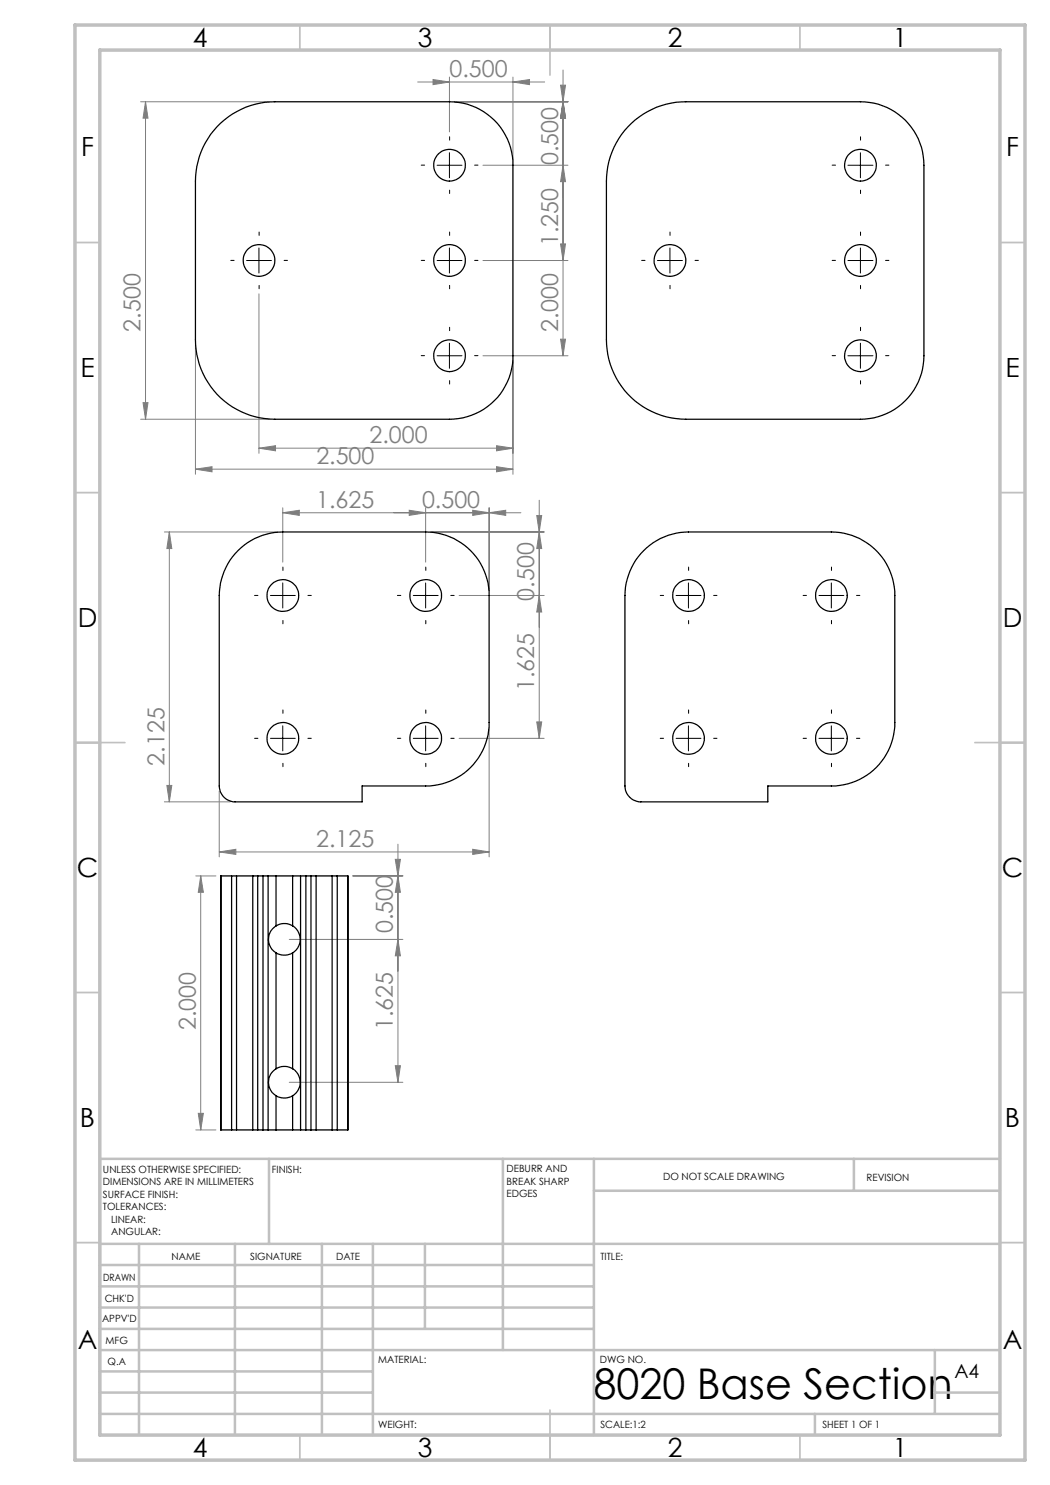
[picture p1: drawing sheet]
<svg xmlns="http://www.w3.org/2000/svg" width="210mm" height="297mm" viewBox="0 0 210 297" stroke-linecap="round" stroke-linejoin="round" font-family="sans-serif">
<g fill="none" stroke="#808080" stroke-width=".2">
<path d="M83.5 16.4h25.4M86.6 15.9l3.3 .5-3.3 .5zM89.9 15.4v11M102.6 16.4l3.3-.5v1zM102.6 15.4v16.7M112.1 17h1l-.5 3.4zM112.6 14v57.2M28.1 20.4h25.9M29.1 20.4v63.5M29.1 20.4l.5 3.2h-1zM90.9 20.4h22.7M96.6 33.1h17"/>
<path d="M112.6 33.1l.5 3.2h-1zM112.6 20.4l.5 3.2h-1zM51.8 58.8v31.9M96.6 52.1h17M112.1 48.8h1l-.5 3.3zM39.1 69v25.9M96.6 71.2h17M102.6 72.1v22.8M112.1 67.8h1l-.5 3.4zM28.1 83.9h25.9M28.6 80.5h1l-.5 3.4zM39.1 93.8l3.3-.5v1.1z"/>
<path d="M39.1 93.8h63.5M51.8 89.6l3.3-.5v1.1zM51.8 89.6h50.8M99.3 89.1l3.3 .5-3.3 .6zM99.3 93.3l3.3 .5-3.3 .6zM32.9 106.4h22.7M33.9 106.4v54M33.9 106.4l.5 3.3h-1zM56.6 102.5l3.3-.4v1zM56.6 102.5h47.6M56.6 101.6v10.8M81.8 102.1l3.3 .4-3.3 .6z"/>
<path d="M85.1 101.6v10.8M86.1 106.4h22.7M91.8 119.1h17M94.5 102.1l3.3 .4-3.3 .6zM97.8 102.5l3.3-.4v1zM97.8 101.6v16.5M107.4 103.1h.9l-.5 3.3zM107.8 100v47.7M107.8 119.1l.5 3.3h-.9zM107.8 106.4l.5 3.3h-.9zM33.4 157.1h1l-.5 3.3zM43.9 158.2v13.2"/>
<path d="M91.8 147.7h17M97.8 145.5v25.9M107.4 144.4h.9l-.5 3.3zM32.9 160.4h13.1M39.2 175.2h4M40.1 175.2l.6 3.3h-1zM40.1 175.2v50.8M43.9 170.4l3.3-.5v1zM43.9 170.4h53.9M70.6 175.2h10M79.1 171.9h1l-.5 3.3zM79.6 175.2l.5 3.3h-1z"/>
<path d="M79.6 168.8v47.7M94.5 169.9l3.3 .5-3.3 .5zM57.9 187.9h22.7M79.6 187.9l.5 3.3h-1zM57.9 216.5h22.7M79.1 213.1h1l-.5 3.4zM39.2 226h4M39.7 222.7h1l-.6 3.3z"/>
</g>
<g fill="none" stroke="#000" stroke-width=".2" stroke-dasharray="15.2 1.3 1.3 1.3">
<path d="M84.9 33h-.7M89.9 28v-.6M89.9 38v.7M94.9 33h.7M167.1 33h-.7M172.1 28v-.6M172.1 38v.7M177.1 33h.7M46.8 52.1h-.7M51.8 47.1v-.7M51.8 57.1v.7M56.8 52.1h.7"/>
<path d="M84.9 52.1h-.7M89.9 47.1v-.7M89.9 57.1v.7M94.9 52.1h.7M129 52.1h-.7M134 47.1v-.7M134 57.1v.7M139 52.1h.7M167.1 52.1h-.7M172.1 47.1v-.7M172.1 57.1v.7M177.1 52.1h.7"/>
<path d="M84.9 71.1h-.7M89.9 66.1v-.6M89.9 76.1v.7M94.9 71.1h.7M167.1 71.1h-.7M172.1 66.1v-.6M172.1 76.1v.7M177.1 71.1h.7M51.6 119.1h-.7M56.6 114.1v-.7M61.6 119.1h.7M80.2 119.1h-.7"/>
<path d="M85.2 114.1v-.7M90.2 119.1h.6M132.7 119.1h-.7M137.7 114.1v-.7M142.7 119.1h.7M161.3 119.1h-.7M166.3 114.1v-.7M171.3 119.1h.7M56.6 124.1v.7M85.2 124.1v.7M137.7 124.1v.7M166.3 124.1v.7"/>
<path d="M51.6 147.7h-.7M56.6 142.7v-.7M56.6 152.7v.6M61.6 147.7h.7M80.2 147.7h-.7M85.2 142.7v-.7M85.2 152.7v.6M90.2 147.7h.6M132.7 147.7h-.7M137.7 142.7v-.7M137.7 152.7v.6M142.7 147.7h.7"/>
<path d="M161.3 147.7h-.7M166.3 142.7v-.7M166.3 152.7v.6M171.3 147.7h.7"/>
</g>
<g fill="none" stroke="#000" stroke-width=".2">
<path d="M87.4 33.1h5M89.9 30.5v5.1M169.6 33.1h5M172.1 30.5v5.1M49.3 52.1h5M51.8 49.6v5M87.4 52.1h5M89.9 49.6v5M131.5 52.1h5M134 49.6v5M169.6 52.1h5M172.1 49.6v5"/>
<path d="M87.4 71.2h5M89.9 68.6v5.1M169.6 71.2h5M172.1 68.6v5.1M54.1 119.1h5M56.6 116.6v5M82.7 119.1h4.9M85.1 116.6v5M135.2 119.1h5M137.7 116.6v5M163.8 119.1h5M166.3 116.6v5"/>
<path d="M54.1 147.7h5M56.6 145.2v5M82.7 147.7h4.9M85.1 145.2v5M135.2 147.7h5M137.7 145.2v5M163.8 147.7h5M166.3 145.2v5"/>
</g>
<g fill="none" stroke="#c0c0c0" stroke-width=".35">
<path d="M60 5v5M110 5v10M160 5v5M15 48.5h5M200 48.5h5M15 98.5h5M200 98.5h5M15 148.5h10M195 148.5h10M15 198.5h5M200 198.5h5M15 248.5h5"/>
<path d="M200 248.5h5M60 287v5M110 282v10M160 287v5"/>
</g>
<g fill="none" stroke="#c0c0c0" stroke-width=".5">
<path d="M53.8 231.8v17M100.6 231.8v38.2M118.8 231.8v55.2M118.8 238.2h81.2M170.8 231.8v6.4M200 231.8h-180v55.2M20 248.8h180M20 257.3h98.8M20 253h98.8M27.8 248.8v38.2M47 248.8v38.2M64.4 248.8v38.2"/>
<path d="M74.6 248.8v38.2M85 248.8v17M20 265.8h98.8M20 261.5h98.8M20 278.5h54.6M20 274.3h54.6M20 270h180M187 278.5h13M187 270v12.8M20 282.8h180M163 282.8v4.2"/>
</g>
<path d="M15 5h190v287h-190zM20 10h180v277h-180z" fill="none" stroke="#c0c0c0" stroke-width=".7"/>
<g fill="#808080">
<path d="M102.6 16.4l3.3-.5v1zM86.6 15.9l3.3 .5-3.3 .5zM99.3 89.1l3.3 .5-3.3 .6zM51.8 89.6l3.3-.5v1.1zM99.3 93.3l3.3 .5-3.3 .6zM39.1 93.8l3.3-.5v1.1zM97.8 102.5l3.3-.4v1zM81.8 102.1l3.3 .4-3.3 .6zM94.5 102.1l3.3 .4-3.3 .6zM56.6 102.5l3.3-.4v1z"/>
<path d="M43.9 170.4l3.3-.5v1zM94.5 169.9l3.3 .5-3.3 .5z"/>
<path d="M112.1 17h1l-.5 3.4zM112.6 33.1l.5 3.2h-1zM112.6 20.4l.5 3.2h-1zM112.1 48.8h1l-.5 3.3zM112.6 20.4l.5 3.2h-1zM112.1 67.8h1l-.5 3.4zM29.1 20.4l.5 3.2h-1zM28.6 80.5h1l-.5 3.4zM107.4 103.1h.9l-.5 3.3zM107.8 119.1l.5 3.3h-.9zM107.8 106.4l.5 3.3h-.9zM107.4 144.4h.9l-.5 3.3zM33.9 106.4l.5 3.3h-1zM33.4 157.1h1l-.5 3.3zM79.1 171.9h1l-.5 3.3zM79.6 187.9l.5 3.3h-1zM79.6 175.2l.5 3.3h-1zM79.1 213.1h1l-.5 3.4zM40.1 175.2l.6 3.3h-1zM39.7 222.7h1l-.6 3.3z"/>
</g>
<g fill="none" stroke="#000" stroke-width=".25">
<path d="M43.4 25.4a16 16 0 0 1 11.6-5h34.9a12.6 12.6 0 0 1 12.7 12.7v38.1a12.7 12.7 0 0 1-12.7 12.7h-34.9a15.9 15.9 0 0 1-15.9-15.9v-31.8a16 16 0 0 1 4.3-10.8zM125.6 25.4a16 16 0 0 1 11.6-5h34.9a12.6 12.6 0 0 1 12.7 12.7v38.1a12.7 12.7 0 0 1-12.7 12.7h-34.9a15.9 15.9 0 0 1-15.9-15.9v-31.8a16 16 0 0 1 4.3-10.8zM47.6 110.1a12.9 12.9 0 0 1 9-3.7h28.5a12.7 12.7 0 0 1 12.7 12.7v25.4a12.6 12.6 0 0 1-12.7 12.7h-12.7v3.2h-25.4a3.2 3.2 0 0 1-3.1-3.2v-38.1a12.9 12.9 0 0 1 3.7-9zM128.7 110.1a12.9 12.9 0 0 1 9-3.7h28.6a12.7 12.7 0 0 1 12.7 12.7v25.4a12.6 12.6 0 0 1-12.7 12.7h-12.7v3.2h-25.4a3.2 3.2 0 0 1-3.2-3.2v-38.1a12.9 12.9 0 0 1 3.7-9zM46.3 175.2h-2.1v50.8h2.1M46.3 175.2h1M46.3 175.2v50.8M47.3 175.2h3.3M47.3 175.2v50.8M50.6 175.2h.9M50.6 175.2v50.8M51.5 175.2v50.8"/>
<path d="M51.5 175.2h1.1M52.6 175.2h1M52.6 175.2v50.8M53.6 175.2h1.6M53.6 175.2v50.8M55.2 175.2h3.3M55.2 175.2v10M58.5 175.2h1.6M58.5 175.2v10M60.1 175.2h1.1M60.1 175.2v50.8M61.2 175.2h1"/>
<path d="M61.2 175.2v50.8M62.2 175.2h1M62.2 175.2v50.8M63.2 175.2h3.2M63.2 175.2v50.8M66.4 175.2h1.1M66.4 175.2v50.8M67.5 175.2h2.1v50.8h-2.1M67.5 175.2v50.8M55.2 185.2a3.2 3.2 0 0 0 0 5.4M55.2 190.6a3.2 3.2 0 0 0 3.3 0M55.2 185.2a3.2 3.2 0 0 1 3.3 0"/>
<path d="M55.2 190.6v23.1M58.5 185.2a3.2 3.2 0 0 1 0 5.4M58.5 190.6v23.1M55.2 213.7a3.2 3.2 0 0 0 0 5.4M55.2 213.7a3.2 3.2 0 0 1 3.3 0M55.2 219.1a3.2 3.2 0 0 0 3.3 0M55.2 219.1v6.9M58.5 213.7a3.2 3.2 0 0 1 0 5.4M58.5 219.1v6.9M46.3 226h1M47.3 226h3.3M50.6 226h.9"/>
<path d="M51.5 226h1.1M52.6 226h1M53.6 226h1.6M55.2 226h3.3M58.5 226h1.6M60.1 226h1.1M61.2 226h1M62.2 226h1M63.2 226h3.2M66.4 226h1.1"/>
<circle cx="89.9" cy="33.1" r="3.2"/>
<circle cx="172.1" cy="33.1" r="3.2"/>
<circle cx="51.8" cy="52.1" r="3.2"/>
<circle cx="89.9" cy="52.1" r="3.2"/>
<circle cx="134" cy="52.1" r="3.2"/>
<circle cx="172.1" cy="52.1" r="3.2"/>
<circle cx="89.9" cy="71.2" r="3.2"/>
<circle cx="172.1" cy="71.2" r="3.2"/>
<circle cx="56.6" cy="119.1" r="3.2"/>
<circle cx="85.1" cy="119.1" r="3.2"/>
<circle cx="137.7" cy="119.1" r="3.2"/>
<circle cx="166.3" cy="119.1" r="3.2"/>
<circle cx="56.6" cy="147.7" r="3.2"/>
<circle cx="85.1" cy="147.7" r="3.2"/>
<circle cx="137.7" cy="147.7" r="3.2"/>
<circle cx="166.3" cy="147.7" r="3.2"/>
</g>
<text font-size="8.5" x="118.7" y="279.7">8020 Base Section</text>
<g font-size="5.3">
<text x="38.5" y="9.5">4</text>
<text x="83.5" y="9.5">3</text>
<text x="133.6" y="9.5">2</text>
<text x="178.6" y="9.5">1</text>
<text x="16.2" y="31.2">F</text>
<text x="201.2" y="31.2">F</text>
<text x="16.1" y="75.5">E</text>
<text x="201.1" y="75.5">E</text>
<text x="15.5" y="125.5">D</text>
<text x="200.5" y="125.5">D</text>
<text x="15.4" y="175.5">C</text>
<text x="200.4" y="175.5">C</text>
<text x="16" y="225.5">B</text>
<text x="201" y="225.5">B</text>
<text x="15.5" y="269.8">A</text>
<text x="200.5" y="269.8">A</text>
<text x="38.5" y="291.5">4</text>
<text x="83.5" y="291.5">3</text>
<text x="133.6" y="291.5">2</text>
<text x="178.6" y="291.5">1</text>
</g>
<g font-size="4.7" fill="#808080">
<text x="89.9" y="15.4">0.500</text>
<text x="111.6" y="33" transform="rotate(-90 111.6 33)">0.500</text>
<text x="111.6" y="49.3" transform="rotate(-90 111.6 49.3)">1.250</text>
<text x="28.1" y="66.3" transform="rotate(-90 28.1 66.3)">2.500</text>
<text x="111.6" y="66.3" transform="rotate(-90 111.6 66.3)">2.000</text>
<text x="73.9" y="88.6">2.000</text>
<text x="63.3" y="92.8">2.500</text>
<text x="63.2" y="101.5">1.625</text>
<text x="84.4" y="101.5">0.500</text>
<text x="106.8" y="120.1" transform="rotate(-90 106.8 120.1)">0.500</text>
<text x="106.8" y="138.2" transform="rotate(-90 106.8 138.2)">1.625</text>
<text x="32.9" y="153.1" transform="rotate(-90 32.9 153.1)">2.125</text>
<text x="63.2" y="169.3">2.125</text>
<text x="78.6" y="186.7" transform="rotate(-90 78.6 186.7)">0.500</text>
<text x="39.2" y="206" transform="rotate(-90 39.2 206)">2.000</text>
<text x="78.6" y="206" transform="rotate(-90 78.6 206)">1.625</text>
</g>
<text font-size="3.9" x="190.9" y="275.5">A4</text>
<g font-size="2">
<text x="20.6" y="234.6">UNLESS OTHERWISE SPECIFIED:</text>
<text x="20.6" y="237.1">DIMENSIONS ARE IN MILLIMETERS</text>
<text x="20.6" y="239.6">SURFACE FINISH:</text>
<text x="54.4" y="234.6">FINISH:</text>
<text x="101.3" y="234.5">DEBURR AND</text>
<text x="101.3" y="237">BREAK SHARP</text>
<text x="101.3" y="239.5">EDGES</text>
<text x="132.6" y="236">DO NOT SCALE DRAWING</text>
<text x="173.3" y="236.2">REVISION</text>
<text x="20.6" y="242.1">TOLERANCES:</text>
<text x="22.2" y="244.6">LINEAR:</text>
<text x="22.2" y="247.1">ANGULAR:</text>
<text x="34.3" y="252">NAME</text>
<text x="50" y="251.9">SIGNATURE</text>
<text x="67.2" y="251.9">DATE</text>
<text x="120.1" y="251.9">TITLE:</text>
<text x="20.6" y="256.1">DRAWN</text>
<text x="20.9" y="260.3">CHK'D</text>
<text x="20.4" y="264.4">APPV'D</text>
<text x="21.1" y="268.8">MFG</text>
<text x="21.5" y="273">Q.A</text>
<text x="75.6" y="272.5">MATERIAL:</text>
<text x="120" y="272.5">DWG NO.</text>
<text x="75.6" y="285.5">WEIGHT:</text>
<text x="120.1" y="285.6">SCALE:1:2</text>
<text x="164.5" y="285.6">SHEET 1 OF 1</text>
</g>
</svg>
